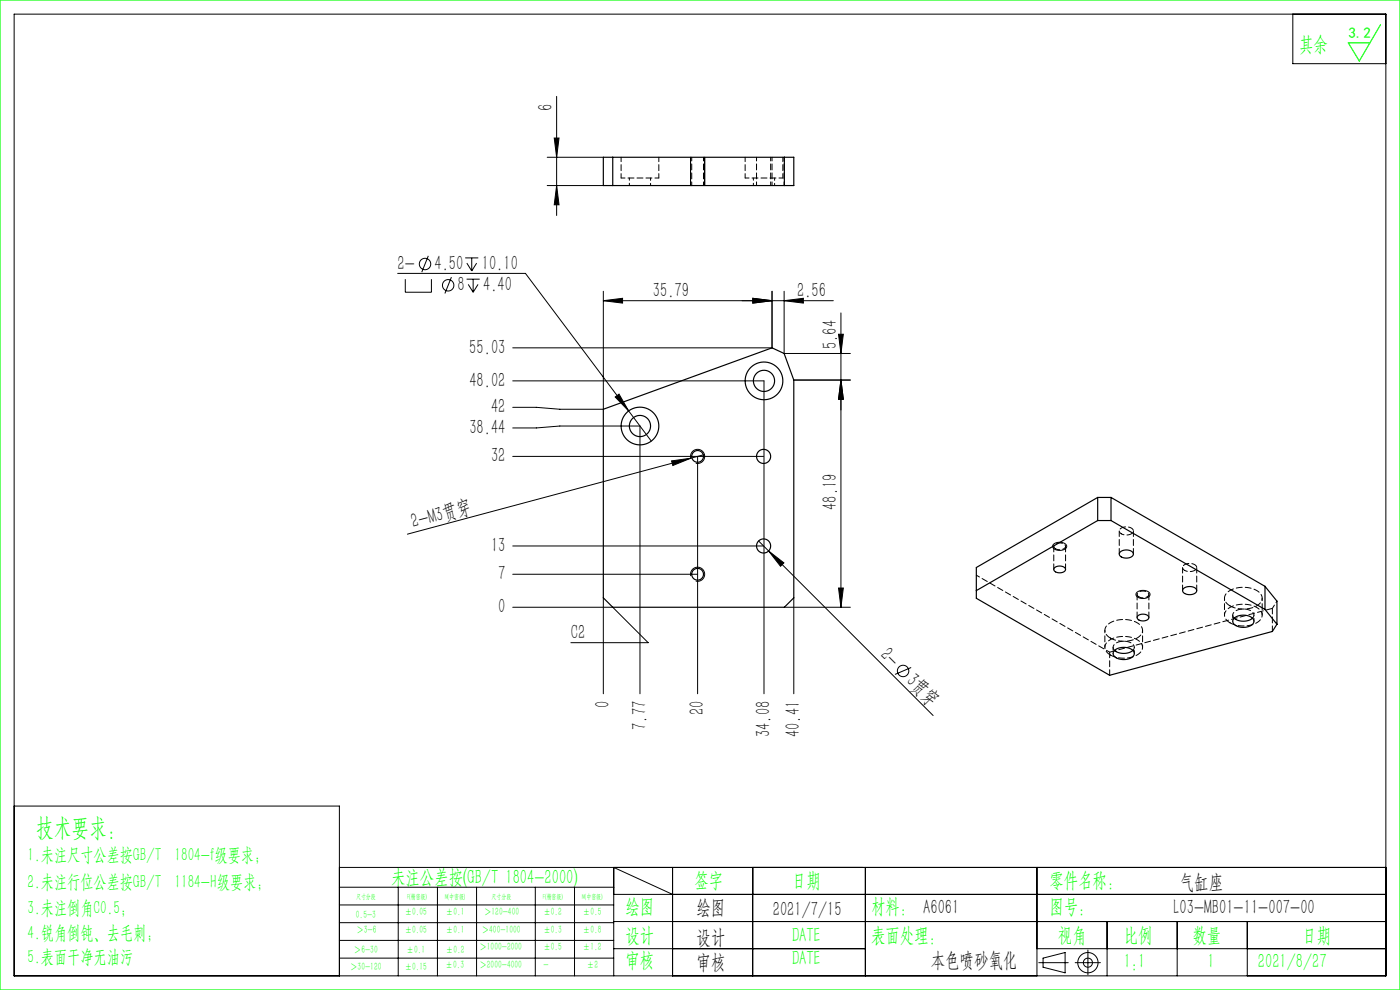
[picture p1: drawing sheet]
<svg xmlns="http://www.w3.org/2000/svg" width="297mm" height="210mm" viewBox="0 0 297 210" stroke-linecap="round" stroke-linejoin="round" font-family="sans-serif">
<g fill="none" stroke="#000" stroke-width=".21">
<path d="M3 3h291v204h-291zM274.3 3v10.5h19.7M116.1 39.4h11.9M116.1 33.4h11.9M117.6 29.3h1l-.5 4.1zM118.1 20.4v25.3M118.1 39.4l.5 4h-1zM146.5 33.4v6M149.5 33.4v6M84.4 58h27.1l21.9 29.2M86 59.2v2.8h5.5v-2.8M90.9 54.3l-1.4 3.4"/>
<path d="M95.8 58.8l-1.4 3.5M98.7 54.7h2.8M99 59.2h2.8M99 55.8l1.1 1.7M100.1 54.7v2.8M100.4 59.2v2.8M101.1 55.8l-1 1.7M99.3 60.3l1.1 1.7M101.4 60.3l-1 1.7M128 63.8l4.1-.5v1zM128 61.8v25h-9.2l-5-.4h-5M159.7 63.3l4.1 .5-4.1 .5z"/>
<path d="M163.8 61.8v12h-55M166.3 63.8l4.1-.5v1zM166.3 61.8v13.2h14.1M176.8 63.8h-48.8M177.9 70.9h1l-.5 4.1zM178.4 66.4v62.4M108.8 96.8h53.2M108.8 90.8h5l5-.4h17v56.8M108.8 80.8h53.3v66.4M130.5 84.2l.8-.6 2.1 3.6zM133.4 87.2l4.8 6.4M142.5 97.8l4-.6-3.8 1.5z"/>
<path d="M146.5 97.2a1.5 1.5 0 0 1 1.4-1.9 1.5 1.5 0 0 1 1.6 1.6 1.5 1.5 0 0 1-1.9 1.4M148 96.8v50.4M149.4 96.4l-63 16.9M178.4 80.6l.5 4.1h-1zM180.4 80.6h-12M108.8 115.8h53.2M160.9 114.8l2.2 2.1M163.1 116.9l3.2 2.5-.7 .7zM163.1 116.9l34.9 34.9M223.5 115.4a1.86 1.86 0 0 1 2.8 .5 1.76 1.76 0 0 1-2.6 .6l-.2-.2a.57 .57 0 0 1 0-.9zM108.8 128.8h21.2l7.5 7.5h-16.4M108.8 121.8h39.2"/>
<path d="M128 126.8v20.4M146.5 122.2a1.5 1.5 0 0 1 1.4-1.9 1.5 1.5 0 0 1 1.6 1.6 1.5 1.5 0 0 1-1.9 1.4M166.4 128.8h14M168.4 126.8v20.4M177.9 124.7h1l-.5 4.1zM241.2 125.6a1.86 1.86 0 0 1 2.8 .5 1.76 1.76 0 0 1-2.6 .6l-.2-.2a.57 .57 0 0 1 0-.9zM193.3 141.6l-3.4 1.5M3 171h69v36M72 184h222M72 188.2h58.2M72 192h58.2M72 195.7h58.2"/>
<path d="M72 199.5h58.2M84.5 188.2v18.8M92.8 188.2v18.8M101.1 188.2v18.8M113.6 188.2v18.8M121.9 188.2v18.8M130.2 189.7h163.8M130.2 195.5h163.8M142.7 189.7l-12.5-5.7v23M142.7 184v23M159.7 184v23M183.6 184v23"/>
<path d="M220 184v23M234.9 195.5v11.5M249.7 195.5v11.5M264.6 195.5v11.5M72 203.2h58.2M130.2 201.2h53.4M220 201.2h74M220.4 204.2h6.2M221.3 203.2l4.7-1.1v4.3l-4.7-1.2zM228.1 204.2h5.3M230.8 201.5v5.3"/>
<circle cx="90.2" cy="56" r="1.21"/>
<circle cx="95.1" cy="60.5" r="1.21"/>
<circle cx="191.6" cy="142.3" r="1.21"/>
<circle cx="230.8" cy="204.2" r="2.15"/>
<circle cx="230.8" cy="204.2" r=".96"/>
</g>
<path d="M0 0h297v210h-297zM292.9 5.2l-4.5 7.7-2.4-3.8h4.6" fill="none" stroke="#0f0" stroke-width=".25"/>
<path d="M146.5 39.4h.2" fill="none" stroke="#000" stroke-width=".21" stroke-dasharray="1.3 .6"/>
<g fill="#000">
<path d="M142.5 97.8l4-.6-3.8 1.5zM163.1 116.9l3.2 2.5-.7 .7z"/>
<path d="M118.1 39.4l.5 4h-1zM117.6 29.3h1l-.5 4.1zM177.9 124.7h1l-.5 4.1zM178.4 80.6l.5 4.1h-1z"/>
<path d="M128 63.8l4.1-.5v1zM159.7 63.3l4.1 .5-4.1 .5zM130.5 84.2l2.9 3-2.1-3.6z"/>
<path d="M166.3 63.8l4.1-.5v1zM159.7 63.3l4.1 .5-4.1 .5z"/>
<path d="M177.9 70.9h1l-.5 4.1zM178.4 80.6l.5 4.1h-1z"/>
</g>
<g fill="none" stroke="#000" stroke-width=".25">
<path d="M128 33.4h40.4v6h-40.4zM130 33.4v6M166.4 33.4v6M128 86.8l35.8-13 2.5 1.2 2.1 5.6v46.2l-2 2h-36.4l-2-2zM232.9 105.5l-25.8 14.9v6.5l28.3 16.3 34.5-9.3 1-1.5M232.9 110.4l-25.8 14.9M232.9 110.4h2.8M232.9 105.5v4.9M232.9 105.5h2.8M235.7 110.4l32.7 18.9M235.7 105.5v4.9M235.7 105.5l32.7 18.9"/>
<path d="M237.7 117a1.99 1.99 0 0 1 2.7 .4 1.29 1.29 0 0 1-1.8 1 .94 .94 0 0 1-1-1.2zM223.7 120.4a1.55 1.55 0 0 1 2.3 .4 1.47 1.47 0 0 1-2.4 .1zM236.4 138a3 3 0 0 1 4.2 .3 1.52 1.52 0 0 1-1.8 1.6 2.22 2.22 0 0 1-2.7-1.3zM236.4 138a3.3 3.3 0 0 0 3.9 0M241.4 130.6a1.55 1.55 0 0 1 2.3 .4 1.47 1.47 0 0 1-2.5 .1zM251.1 124.8a1.99 1.99 0 0 1 2.7 .3 1.29 1.29 0 0 1-1.7 1 .94 .94 0 0 1-1.1-1.2zM261.8 131.2a3 3 0 0 1 4.2 .3 1.52 1.52 0 0 1-1.8 1.6 2.22 2.22 0 0 1-2.7-1.3zM261.8 131.1a3.3 3.3 0 0 0 3.9 0M268.4 129.3l2.5 3.1M268.4 124.4v4.9M268.4 124.4l2.5 3.1v4.9"/>
<circle cx="135.8" cy="90.4" r="2.25"/>
<circle cx="135.8" cy="90.4" r="4"/>
<circle cx="148" cy="96.8" r="1.25"/>
<circle cx="162" cy="96.8" r="1.5"/>
<circle cx="162.1" cy="80.8" r="4"/>
<circle cx="162.1" cy="80.8" r="2.25"/>
<circle cx="162" cy="115.8" r="1.5"/>
<circle cx="148" cy="121.8" r="1.25"/>
</g>
<path d="M131.8 37.8h8M158.1 37.8h8" fill="none" stroke="#000" stroke-width=".21" stroke-dasharray="1.3 .6" stroke-dashoffset=".4"/>
<path d="M146.7 33.4v6M149.2 39.4v-6M160.5 33.4v6M163.5 39.4v-6M163.8 33.4v6M166.3 39.4v-6M207.1 122l28.3 16.3" fill="none" stroke="#000" stroke-width=".21" stroke-dasharray="1.3 .6" stroke-dashoffset=".5"/>
<path d="M131.8 33.4v4.4M139.8 37.8v-4.4M158.1 33.4v4.4M166.1 37.8v-4.4M223.9 116.4a.62 .62 0 0 1-.3-.8 .62 .62 0 0 1 .7-.4 1.19 1.19 0 0 1 1.7 .8 1.64 1.64 0 0 1-2.1 .4M241.6 126.6a.62 .62 0 0 1-.3-.8 .62 .62 0 0 1 .7-.4 1.19 1.19 0 0 1 1.7 .8 1.64 1.64 0 0 1-2.1 .4" fill="none" stroke="#000" stroke-width=".21" stroke-dasharray="1.3 .6" stroke-dashoffset=".3"/>
<path d="M133.5 37.8v1.6M138 39.4v-1.6M159.8 37.8v1.6M164.3 39.4v-1.6" fill="none" stroke="#000" stroke-width=".21" stroke-dasharray="1.3 .6" stroke-dashoffset=".8"/>
<path d="M237.9 113.2a.69 .69 0 0 1-.4-.7 .69 .69 0 0 1 .6-.6 1.76 1.76 0 0 1 2.3 .7 1.79 1.79 0 0 1-2.5 .6M234.4 133.7v3.6M236.1 137.3v1.3M240.6 138.6v-1.3M242.4 137.3v-3.6M251.3 121a.69 .69 0 0 1-.4-.8 .69 .69 0 0 1 .6-.5 1.76 1.76 0 0 1 2.4 .7 1.79 1.79 0 0 1-2.6 .6M259.8 126.9v3.6M261.5 130.5v1.3M266 131.8v-1.3M267.8 130.5v-3.6" fill="none" stroke="#000" stroke-width=".21" stroke-dasharray="1.3 .6" stroke-dashoffset=".7"/>
<g fill="none" stroke="#000" stroke-width=".21" stroke-dasharray="1.3 .6" stroke-dashoffset=".1">
<path d="M223.6 115.9v4.9M237.4 112.6v4.9M240.4 117.5v-4.9M226.1 120.8v-4.9M235.6 138.9a1.77 1.77 0 0 1-1.2-1.8 1.77 1.77 0 0 1 1.4-1.6 5.6 5.6 0 0 1 6.3 1 1.71 1.71 0 0 1-1 2.5 6.3 6.3 0 0 1-5.5-.1M235.6 135.3a1.77 1.77 0 0 1-1.2-1.8 1.77 1.77 0 0 1 1.4-1.6 5.6 5.6 0 0 1 6.3 1 1.71 1.71 0 0 1-1 2.5 6.3 6.3 0 0 1-5.5-.1M241.2 126.1v4.9M243.7 131v-4.9M250.9 120.4v4.9M253.9 125.3v-4.9M260.9 132.1a1.77 1.77 0 0 1-1.1-1.8 1.77 1.77 0 0 1 1.4-1.6 5.6 5.6 0 0 1 6.3 .9 1.71 1.71 0 0 1-1 2.6 6.3 6.3 0 0 1-5.6-.1M260.9 128.5a1.77 1.77 0 0 1-1.1-1.8 1.77 1.77 0 0 1 1.4-1.6 5.6 5.6 0 0 1 6.3 .9 1.71 1.71 0 0 1-1 2.6 6.3 6.3 0 0 1-5.6-.1"/>
<path d="M269.9 129v4.9M235.4 143.2v-4.9"/>
</g>
<path d="M235.4 138.3l34.5-9.3M236.4 138a1.03 1.03 0 0 1-.2-1.1 1.03 1.03 0 0 1 .9-.7 2.9 2.9 0 0 1 3.5 .8v.4l-.3 .6M261.8 131.1a1.03 1.03 0 0 1-.2-1.1 1.03 1.03 0 0 1 .9-.6 2.9 2.9 0 0 1 3.5 .8v.4l-.3 .5" fill="none" stroke="#000" stroke-width=".21" stroke-dasharray="1.3 .6" stroke-dashoffset="-.1"/>
<path d="M270.9 127.5l-1 1.5" fill="none" stroke="#000" stroke-width=".21" stroke-dasharray="1.3 .6" stroke-dashoffset=".9"/>
<text font-size="5.4" fill="#0f0" x="7.7" y="177.2">技术要求：</text>
<g font-size="4.4" fill="#0f0">
<text x="275.6" y="10.8">其余</text>
<text x="83" y="187.5">未注公差按(GB/T 1804-2000)</text>
<text x="147.3" y="188">签字</text>
<text x="168" y="188">日期</text>
<text x="222.6" y="188">零件名称：</text>
<text x="132.7" y="193.6">绘图</text>
<text x="184.8" y="193.6">材料： A6061</text>
<text x="222.6" y="193.6">图号：</text>
<text x="132.7" y="199.8">设计</text>
<text x="168" y="199.8">DATE</text>
<text x="184.8" y="199.8">表面处理：</text>
<text x="224.4" y="199.8">视角</text>
<text x="238.4" y="199.8">比例</text>
<text x="253" y="199.8">数量</text>
<text x="276.3" y="199.8">日期</text>
<text x="132.7" y="205.1">审核</text>
<text x="168" y="204.6">DATE</text>
<text x="238.4" y="205.3">1:1</text>
<text x="256.2" y="205.3">1</text>
<text x="266.9" y="205.3">2021/8/27</text>
</g>
<g font-size="4.4">
<text x="117.2" y="23.5" transform="rotate(-90 117.2 23.5)">6</text>
<text x="84.4" y="57.3">2-</text>
<text x="92.2" y="57.3">4.50</text>
<text x="102.2" y="57.3">10.10</text>
<text x="97.1" y="61.8">8</text>
<text x="102.5" y="61.8">4.40</text>
<text x="138.5" y="62.9">35.79</text>
<text x="169.1" y="62.9">2.56</text>
<text x="99.6" y="75.1">55.03</text>
<text x="177.5" y="74" transform="rotate(-90 177.5 74)">5.64</text>
<text x="99.6" y="82.1">48.02</text>
<text x="104.2" y="87.7">42</text>
<text x="99.6" y="92.1">38.44</text>
<text x="104.2" y="98.1">32</text>
<text x="87.7" y="112.1" transform="rotate(-15 87.7 112.1)">2-M3贯穿</text>
<text x="177.5" y="108.2" transform="rotate(-90 177.5 108.2)">48.19</text>
<text x="104.2" y="117.1">13</text>
<text x="105.7" y="123.1">7</text>
<text x="105.7" y="130.1">0</text>
<text x="121.1" y="135.5">C2</text>
<text x="186.6" y="139.1" transform="rotate(45 186.6 139.1)">2-</text>
<text x="192.1" y="144.7" transform="rotate(45 192.1 144.7)">3贯穿</text>
<text x="129.3" y="150.2" transform="rotate(-90 129.3 150.2)">0</text>
<text x="137.1" y="154.8" transform="rotate(-90 137.1 154.8)">7.77</text>
<text x="149.3" y="151.8" transform="rotate(-90 149.3 151.8)">20</text>
<text x="163.4" y="156.4" transform="rotate(-90 163.4 156.4)">34.08</text>
<text x="169.7" y="156.4" transform="rotate(-90 169.7 156.4)">40.41</text>
<text x="250.3" y="188.6">气缸座</text>
<text x="147.8" y="194">绘图</text>
<text x="163.9" y="194.3">2021/7/15</text>
<text x="249" y="194">L03-MB01-11-007-00</text>
<text x="147.8" y="200.2">设计</text>
<text x="147.8" y="205.5">审核</text>
<text x="197.5" y="205">本色喷砂氧化</text>
</g>
<g font-size="4" fill="#0f0">
<text x="5.9" y="182.6">1.未注尺寸公差按GB/T 1804-f级要求；</text>
<text x="5.9" y="188.4">2.未注行位公差按GB/T 1184-H级要求；</text>
<text x="5.9" y="193.9">3.未注倒角C0.5；</text>
<text x="5.9" y="199.2">4.锐角倒钝、去毛刺；</text>
<text x="5.9" y="204.2">5.表面干净无油污</text>
</g>
<text font-size="3.2" fill="#0f0" x="286.1" y="8">3.2</text>
<g font-size="2.3" fill="#0f0">
<text x="75.5" y="194.7">0.5-3</text>
<text x="75.6" y="198">＞3-6</text>
<text x="85.9" y="194.2">±0.05</text>
<text x="85.9" y="198">±0.05</text>
<text x="94.6" y="194.2">±0.1</text>
<text x="94.6" y="198">±0.1</text>
<text x="102.2" y="198">＞400-1000</text>
<text x="102.7" y="194.2">＞120-400</text>
<text x="115.3" y="194.2">±0.2</text>
<text x="115.3" y="198">±0.3</text>
<text x="123.7" y="194.2">±0.5</text>
<text x="123.7" y="198">±0.8</text>
<text x="75.1" y="202.2">＞6-30</text>
<text x="86.3" y="202.2">±0.1</text>
<text x="94.6" y="202.2">±0.2</text>
<text x="101.7" y="201.6">＞1000-2000</text>
<text x="115.3" y="201.6">±0.5</text>
<text x="123.7" y="201.6">±1.2</text>
<text x="74.3" y="205.8">＞30-120</text>
<text x="85.9" y="205.8">±0.15</text>
<text x="94.5" y="205.4">±0.3</text>
<text x="101.7" y="205.4">＞2000-4000</text>
<text x="115.3" y="205.4">-</text>
<text x="124.5" y="205.4">±2</text>
</g>
<g font-size="1.5" fill="#0f0">
<text x="75.5" y="190.6">尺寸分段</text>
<text x="86.4" y="190.6">F(精密级)</text>
<text x="94.4" y="190.6">M(中密级)</text>
<text x="104.3" y="190.6">尺寸分段</text>
<text x="115.2" y="190.6">F(精密级)</text>
<text x="123.5" y="190.6">M(中密级)</text>
</g>
</svg>
